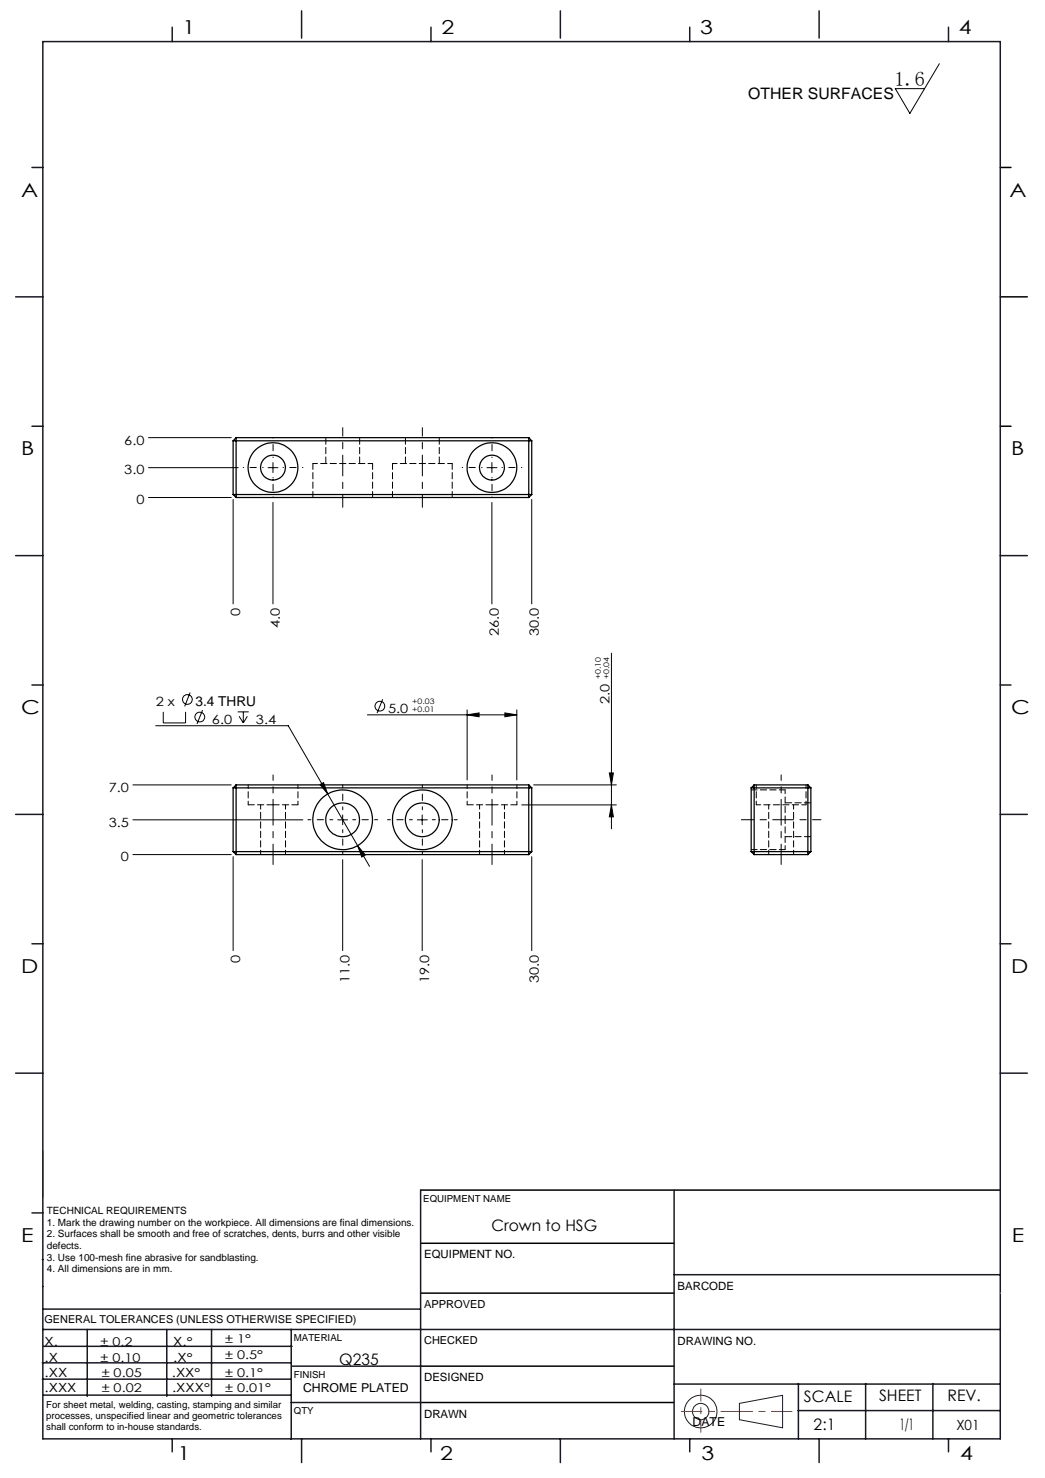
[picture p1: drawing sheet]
<svg xmlns="http://www.w3.org/2000/svg" width="210mm" height="297mm" viewBox="0 0 210 297" stroke-linecap="round" stroke-linejoin="round" font-family="sans-serif">
<g fill="none" stroke="#000" stroke-width=".2">
<path d="M188.8 12.8l-6 10-2.9-5h5.9M29.8 94h18.1M29.8 100h16.7M29.8 87.9h16.7M53.9 94h1.9M54.9 93v2M97.9 94h2M98.8 93v2M46.8 100.4v21M54.9 101v20.4M98.8 101v20.4M106.9 100.4v21"/>
<path d="M38.2 139.2l-1.1 2.8M122.9 131.3v35.2M26.7 157.7h19.8M31.3 145.8h26.6l16.4 28.3M32.8 143v2.3h4.5v-2.3M40.7 142.7l-1.1 2.8M47.8 143h2.2M48 143.9l.9 1.4M48.9 143v2.3M49.7 143.9l-.8 1.4M64.3 157.7l.7-.4 .9 2.3zM73.8 143.6h30.1"/>
<path d="M76.9 140.5l-1.1 2.8M93.9 143.6l2.4-.3v.7zM93.9 142.7v14M101.5 143.3l2.4 .3-2.4 .4zM103.9 142.7v14M107.2 157.7h16.7M122.4 155.3h.9l-.4 2.4zM26.7 164.7h34.2M26.7 171.7h19.8M46.8 172.2v18.8M67.9 164.7h1.9M68.9 163.8v1.9"/>
<path d="M68.9 172.8v18.2M71.9 169.9l1.5 1.9-.7 .4zM83.9 164.7h2M84.8 163.8v1.9M84.8 172.8v18.2M104.8 161.7h19.1M106.9 172.2v18.8M122.9 161.7l.4 2.4h-.9z"/>
<circle cx="37.7" cy="140.6" r=".98"/>
<circle cx="40.2" cy="144.1" r=".98"/>
<circle cx="76.3" cy="141.9" r=".98"/>
</g>
<g fill="none" stroke="#191924" stroke-width=".2">
<path d="M8.6 231.2v9.4M148.6 282l8.7-1.6v6.5l-8.7-1.6z"/>
<circle cx="140.8" cy="283.7" r="3.3"/>
<circle cx="140.8" cy="283.7" r="1.64"/>
</g>
<path d="M54.9 173.7v-12M98.9 173.7v-12M157 173.7v-12" fill="none" stroke="#000" stroke-width=".2" stroke-dasharray="15.2 1.3 1.3 1.3" stroke-dashoffset="11.1"/>
<path d="M54.9 161.7v-6M98.9 161.7v-6M157 161.7v-6" fill="none" stroke="#000" stroke-width=".2" stroke-dasharray="15.2 1.3 1.3 1.3" stroke-dashoffset="14.1"/>
<path d="M66.9 164.7h-5M68.9 162.7v-5M68.9 166.7v5M70.9 164.7h5M82.9 164.7h-5M84.9 162.7v-5M84.9 166.7v5M86.9 164.7h5" fill="none" stroke="#000" stroke-width=".2" stroke-dasharray="15.2 1.3 1.3 1.3" stroke-dashoffset="14.6"/>
<path d="M68.9 85.9v7.2M84.9 85.9v7.2M165 164.7h-7.2" fill="none" stroke="#000" stroke-width=".2" stroke-dasharray="15.2 1.3 1.3 1.3" stroke-dashoffset="13.5"/>
<path d="M68.9 93.1v8.8M84.9 93.1v8.8M157.8 164.7h-8.8" fill="none" stroke="#000" stroke-width=".2" stroke-dasharray="15.2 1.3 1.3 1.3" stroke-dashoffset="12.7"/>
<path d="M52.9 93.9h-4M54.9 91.9v-4M54.9 95.9v4M56.9 93.9h4M96.9 93.9h-4M98.9 91.9v-4M98.9 95.9v4M100.9 93.9h4" fill="none" stroke="#000" stroke-width=".2" stroke-dasharray="15.2 1.3 1.3 1.3" stroke-dashoffset="15.1"/>
<path d="M201 33.7h2.2M201 59.7h5.4M201 85.7h2.2M84.5 239.1h116.5M84.6 259.9h50.9M84.6 249.8h50.9M84.6 274.5h50.9M84.5 281.8h51" fill="none" stroke="#000" stroke-width=".3"/>
<path d="M136.9 283.6h22.3" fill="none" stroke="#f00" stroke-width=".2" stroke-dasharray="6.3 1.3 1.3 1.3" stroke-dashoffset="2.2"/>
<path d="M140.8 287.8v-8.7" fill="none" stroke="#f00" stroke-width=".2" stroke-dasharray="6.3 1.3 1.3 1.3" stroke-dashoffset="3.9"/>
<g fill="none" stroke="#191924" stroke-width=".3">
<path d="M8.6 8.4h192.4v280.7h-192.4zM34.6 5.5v2.9M60.6 2.2v5.5M86.6 5.5v2.9M112.6 2.2v5.5M138.6 5.5v2.9M164.6 2.2v5.5M190.6 5.5v2.9M6.4 33.7h2.2M3.1 59.7h5.5M6.4 85.7h2.2M3.1 111.7h5.5"/>
<path d="M201 111.7h5.4M6.4 137.7h2.2M201 137.7h2.2M3.1 163.7h5.5M201 163.7h5.4M6.4 189.6h2.2M201 189.6h2.2M3.1 215.6h5.5M201 215.6h5.4M84.5 239.1v50M135.5 239.1v50M6.4 243.7h2.2"/>
<path d="M8.5 253.1h.1M8.6 258.5h.1M135.5 256.1h65.5M8.5 277.1h49.9M8.5 273.9h49.9M8.6 267.2h192.4M8.6 263.1h75.9M8.8 270.5h49.9M17.5 267.2v13.4M33.5 267.2v13.4M42.5 267.2v13.4M58.5 267.2v22"/>
<path d="M58.6 274.5h26M135.5 278.1h65.5M160.4 278v11.1M174 278v11.1M187.5 278v11.1M8.8 280.3h49.7M34.6 289.1v2.6M58.5 281.8h26M60.6 289.1v4.8M86.6 289.1v2.6M112.6 289.1v4.8M138.6 289.1v2.6"/>
<path d="M160.4 283.5h40.5M164.6 289.1v4.8M190.6 289.1v2.6"/>
</g>
<path d="M201 259.9h.1" fill="none" stroke="#c0c0c0" stroke-width=".2"/>
<g fill="#000">
<path d="M101.5 143.3l2.4 .3-2.4 .4zM93.9 143.6l2.4-.3v.7z"/>
<path d="M71.9 169.9l.8 2.3 .7-.4zM64.3 157.7l1.6 1.9-.9-2.3z"/>
<path d="M122.9 161.7l.4 2.4h-.9zM122.4 155.3h.9l-.4 2.4z"/>
</g>
<g fill="none" stroke="#000" stroke-width=".25">
<path d="M46.8 88.6v10.8M46.8 88.6h60.1M46.8 99.4h60.1M46.8 99.4l.6 .6M47.4 87.9v12.1M47.4 87.9l-.6 .7M47.4 87.9h58.9M47.4 100h58.9M106.3 87.9v12.1M106.3 87.9l.6 .7M106.9 88.6v10.8M106.9 99.4l-.6 .6"/>
<path d="M46.8 158.3h60.1M46.8 158.3v12.8M47.4 157.7l-.6 .6M47.4 157.7v14M47.4 157.7h58.9M106.3 157.7v14M106.3 157.7l.6 .6M106.9 158.3v12.8M151 158.3h11.9M151 158.3v12.8M151.6 157.7h10.7M151.6 157.7v14"/>
<path d="M151.6 157.7l-.6 .6M162.3 157.7v14M162.3 157.7l.6 .6M162.9 158.3v12.8M46.8 171.1h60.1M46.8 171.1l.6 .6M47.4 171.7h58.9M106.9 171.1l-.6 .6M151 171.1h11.9M151 171.1l.6 .6M151.6 171.7h10.7M162.9 171.1l-.6 .6"/>
<circle cx="54.9" cy="94" r="2.49"/>
<circle cx="54.9" cy="93.9" r="5"/>
<circle cx="98.9" cy="93.9" r="5"/>
<circle cx="98.9" cy="93.9" r="2.5"/>
<circle cx="68.8" cy="164.7" r="3.4"/>
<circle cx="68.9" cy="164.7" r="6"/>
<circle cx="84.9" cy="164.7" r="3.4"/>
<circle cx="84.9" cy="164.7" r="6"/>
</g>
<path d="M49.9 161.7h5M54.9 161.7h5M93.9 161.7h5M98.9 161.7h5" fill="none" stroke="#000" stroke-width=".2" stroke-dasharray="1.3 .6"/>
<path d="M49.9 157.7v4M93.9 157.7v4M152 157.7v4M59.9 161.7v-4M103.9 161.7v-4M157.8 164.7v-6M157.8 170.7v-6M162 161.7v-4" fill="none" stroke="#000" stroke-width=".2" stroke-dasharray="1.3 .6" stroke-dashoffset=".5"/>
<path d="M52.4 161.7v10M57.4 171.7v-10M96.4 161.7v10M101.4 171.7v-10M152 161.7h10M154.5 161.7v10M159.5 171.7v-10" fill="none" stroke="#000" stroke-width=".2" stroke-dasharray="1.3 .6" stroke-dashoffset=".4"/>
<path d="M74.9 93.1h-12M90.9 93.1h-12" fill="none" stroke="#000" stroke-width=".2" stroke-dasharray="1.3 .6" stroke-dashoffset=".3"/>
<path d="M62.9 93.1v6.8M74.9 99.9v-6.8M78.9 93.1v6.8M90.9 99.9v-6.8M157.8 158.7h-6.8M151 170.7h6.8" fill="none" stroke="#000" stroke-width=".2" stroke-dasharray="1.3 .6" stroke-dashoffset=".1"/>
<path d="M65.5 87.9v5.2M72.3 93.1v-5.2M81.5 87.9v5.2M88.3 93.1v-5.2M157.8 168.1h5.2M163 161.3h-5.2" fill="none" stroke="#000" stroke-width=".2" stroke-dasharray="1.3 .6" stroke-dashoffset="-.1"/>
<text font-size="4.1" x="179.8" y="17.2">1.6</text>
<g font-size="3.9">
<text x="36.7" y="6.9">1</text>
<text x="88.7" y="6.9">2</text>
<text x="140.7" y="6.9">3</text>
<text x="192.7" y="6.9">4</text>
<text x="4.2" y="39.5">A</text>
<text x="202.9" y="39.5">A</text>
<text x="4.2" y="91.5">B</text>
<text x="203.2" y="91.5">B</text>
<text x="4.2" y="143.5">C</text>
<text x="203.2" y="143.5">C</text>
<text x="4.2" y="195.5">D</text>
<text x="203.2" y="195.5">D</text>
<text x="4.2" y="249.6">E</text>
<text x="203.3" y="249.6">E</text>
<text x="35.7" y="293.4">1</text>
<text x="88.4" y="293.4">2</text>
<text x="141" y="293.4">3</text>
<text x="193" y="293.4">4</text>
</g>
<g font-size="3.2">
<text x="150.4" y="20">OTHER SURFACES</text>
<text x="98.8" y="247.3">Crown to HSG</text>
<text x="68.2" y="274.2">Q235</text>
<text x="161.6" y="281.7">SCALE</text>
<text x="176.7" y="281.5">SHEET</text>
<text x="190.4" y="281.5">REV.</text>
<text x="163.5" y="287.4">2:1</text>
<text x="180.8" y="287.4">1/1</text>
</g>
<text font-size="2.8" x="192.2" y="287.3">X01</text>
<text font-size="2.7" x="39.3" y="141.9">3.4 THRU</text>
<g font-size="2.6">
<text x="25" y="89.3">6.0</text>
<text x="25" y="95.3">3.0</text>
<text x="27.4" y="101.3">0</text>
<text x="48.3" y="123.8" transform="rotate(-90 48.3 123.8)">0</text>
<text x="56.3" y="126.2" transform="rotate(-90 56.3 126.2)">4.0</text>
<text x="100.3" y="127.8" transform="rotate(-90 100.3 127.8)">26.0</text>
<text x="108.3" y="127.8" transform="rotate(-90 108.3 127.8)">30.0</text>
<text x="31.3" y="141.9">2 x</text>
<text x="78" y="143.2">5.0</text>
<text x="122.5" y="141.4" transform="rotate(-90 122.5 141.4)">2.0</text>
<text x="42.6" y="145.4">6.0</text>
<text x="51.4" y="145.4">3.4</text>
<text x="21.8" y="159.1">7.0</text>
<text x="21.8" y="166.1">3.5</text>
<text x="24.3" y="173.1">0</text>
<text x="48.3" y="193.5" transform="rotate(-90 48.3 193.5)">0</text>
<text x="70.3" y="197.5" transform="rotate(-90 70.3 197.5)">11.0</text>
<text x="86.3" y="197.5" transform="rotate(-90 86.3 197.5)">19.0</text>
<text x="108.3" y="197.5" transform="rotate(-90 108.3 197.5)">30.0</text>
</g>
<g font-size="2.5">
<text x="8.9" y="273.6">.X</text>
<text x="8.9" y="270.4">X.</text>
<text x="34.8" y="273.7">.X°</text>
<text x="34.8" y="270.5">X.°</text>
<text x="9" y="276.7">.XX</text>
<text x="9" y="279.7">.XXX</text>
<text x="34.5" y="276.7">.XX°</text>
<text x="34.6" y="279.8">.XXX°</text>
<text x="60.9" y="279.8">CHROME PLATED</text>
<text x="139.2" y="286.6">DATE</text>
</g>
<g font-size="2.4">
<text x="45.2" y="270">± 1°</text>
<text x="20.2" y="270.4">± 0.2</text>
<text x="20.2" y="273.7">± 0.10</text>
<text x="45.2" y="273.2">± 0.5°</text>
<text x="20.4" y="279.7">± 0.02</text>
<text x="20.4" y="276.7">± 0.05</text>
<text x="45.2" y="276.7">± 0.1°</text>
<text x="45.2" y="279.7">± 0.01°</text>
</g>
<g font-size="2.3">
<text x="85.2" y="252.9">EQUIPMENT NO.</text>
<text x="136.2" y="259.2">BARCODE</text>
<text x="136.2" y="270.2">DRAWING NO.</text>
<text x="85.2" y="277.6">DESIGNED</text>
<text x="85.2" y="284.9">DRAWN</text>
</g>
<g font-size="2.2">
<text x="85.2" y="262.8">APPROVED</text>
<text x="8.9" y="265.9">GENERAL TOLERANCES (UNLESS OTHERWISE SPECIFIED)</text>
<text x="85.2" y="270.1">CHECKED</text>
</g>
<g font-size="2">
<text x="9.4" y="244">TECHNICAL REQUIREMENTS</text>
<text x="9.4" y="246.3">1. Mark the drawing number on the workpiece. All dimensions are final dimensions.</text>
<text x="9.4" y="248.6">2. Surfaces shall be smooth and free of scratches, dents, burrs and other visible</text>
<text x="9.4" y="251">defects.</text>
<text x="9.4" y="253.3">3. Use 100-mesh fine abrasive for sandblasting.</text>
<text x="9.4" y="255.6">4. All dimensions are in mm.</text>
</g>
<g font-size="1.9">
<text x="85.1" y="241.5">EQUIPMENT NAME</text>
<text x="59.1" y="269.5">MATERIAL</text>
<text x="59.1" y="276.9">FINISH</text>
<text x="9.3" y="282.9">For sheet metal, welding, casting, stamping and similar</text>
<text x="9.3" y="285.2">processes, unspecified linear and geometric tolerances</text>
<text x="9.3" y="287.4">shall conform to in-house standards.</text>
<text x="59.1" y="284.2">QTY</text>
</g>
<g font-size="1.5">
<text x="120.7" y="136.5" transform="rotate(-90 120.7 136.5)">+0.10</text>
<text x="122.4" y="136.5" transform="rotate(-90 122.4 136.5)">+0.04</text>
<text x="82.8" y="141.5">+0.03</text>
<text x="82.8" y="143.2">+0.01</text>
</g>
</svg>
